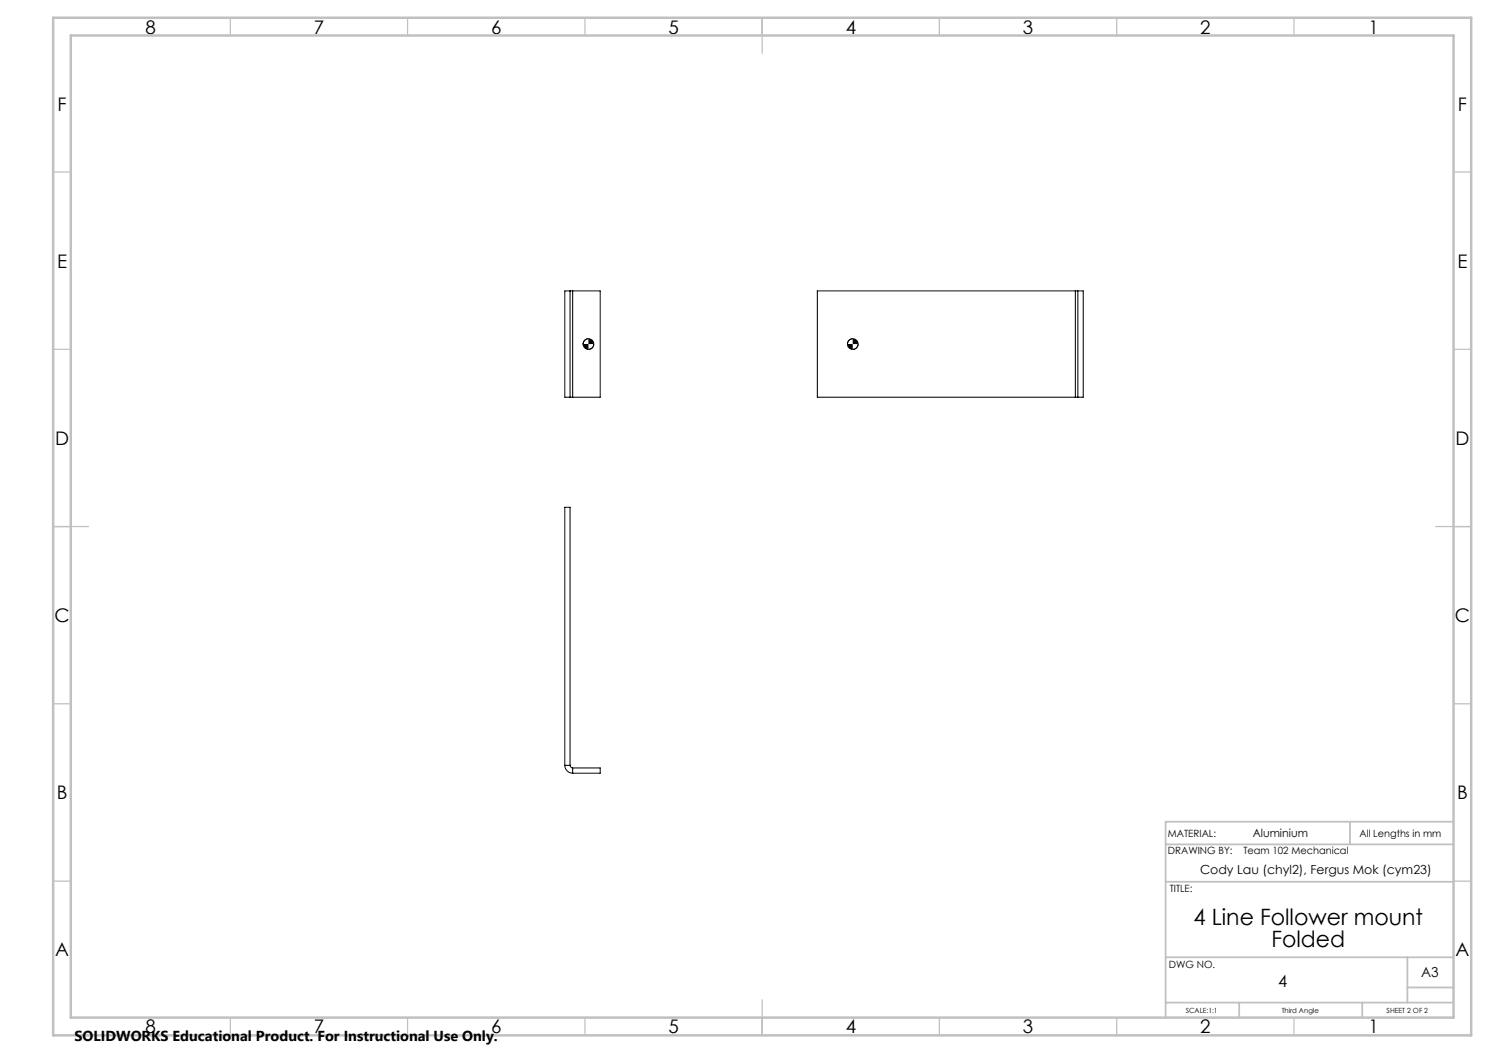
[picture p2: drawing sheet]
<svg xmlns="http://www.w3.org/2000/svg" width="420mm" height="297mm" viewBox="0 0 420 297" stroke-linecap="round" stroke-linejoin="round" font-family="sans-serif">
<g fill="none" stroke="#000" stroke-width=".28">
<path d="M160.8 82.1h.7M160.8 82.1h-1.5v29.9h1.5M160.8 82.1v29.9M161.5 82.1h7.8v29.9h-7.8M161.5 82.1v29.9M166 95.5l-1.1 .6-.4 .9M167.5 97l-.4 1-.4 .4-.7 .1M240.5 95.5l-1 .4-.5 1.1M242 97l-.5 1.2-1 .3M303.3 82.1h.7M303.3 82.1h-72.8v29.9h72.8M303.3 82.1v29.9"/>
<path d="M304 82.1h1.5v29.9h-1.5M304 82.1v29.9M160.8 112h.7M303.3 112h.7M159.3 215.9a2.27 2.27 0 0 0 2.2 2.2M159.3 215.9v-72.8h1.5v72.8M159.3 215.9h1.5M160.8 215.9l.3 .6 .4 .1M161.5 216.6v1.5M161.5 216.6h7.8v1.5h-7.8"/>
<circle cx="166" cy="97.1" r="1.5"/>
<circle cx="240.5" cy="97" r="1.49"/>
</g>
<g fill="none" stroke="#c0c0c0" stroke-width=".35">
<path d="M65 5v5M115 5v5M165 5v5M215 5v10M265 5v5M315 5v5M365 5v5M15 48.5h5M410 48.5h5M15 98.5h5M410 98.5h5M15 148.5h10"/>
<path d="M405 148.5h10M15 198.5h5M410 198.5h5M15 248.5h5M410 248.5h5M65 287v5M115 287v5M165 287v5M215 282v10M265 287v5M315 287v5M365 287v5"/>
</g>
<path d="M328.8 238.2h81.2M380.8 231.8v6.4M410 231.8h-81.2v55.2M328.8 248.7h81.2M328.8 270h81.2M397 270v12.8M397 278.5h13M328.8 282.8h81.2M349.5 282.8v4.2M384.2 282.8v4.2" fill="none" stroke="#c0c0c0" stroke-width=".5"/>
<path d="M15 5h400v287h-400zM20 10h390v277h-390z" fill="none" stroke="#c0c0c0" stroke-width=".7"/>
<path d="M164.5 97l.5 1.2 1 .3v-1.5zM166 95.5v1.5h1.5l-.4-.9zM239 97l.5 1.2 1 .3v-1.5zM240.5 95.5v1.5h1.5l-.5-1.1z" fill="#000"/>
<g font-size="6.3">
<text x="336.6" y="260.9">4 Line Follower mount</text>
<text x="358.6" y="267.2">Folded</text>
</g>
<g font-size="5.3">
<text x="41" y="9.5">8</text>
<text x="88.5" y="9.5">7</text>
<text x="138.5" y="9.5">6</text>
<text x="188.5" y="9.5">5</text>
<text x="238.5" y="9.5">4</text>
<text x="288.5" y="9.5">3</text>
<text x="338.5" y="9.5">2</text>
<text x="386" y="9.5">1</text>
<text x="16.2" y="31.3">F</text>
<text x="411.2" y="31.3">F</text>
<text x="16.1" y="75.5">E</text>
<text x="411.1" y="75.5">E</text>
<text x="15.5" y="125.5">D</text>
<text x="410.5" y="125.5">D</text>
<text x="15.4" y="175.5">C</text>
<text x="410.4" y="175.5">C</text>
<text x="16" y="225.5">B</text>
<text x="411" y="225.5">B</text>
<text x="15.5" y="269.8">A</text>
<text x="410.5" y="269.8">A</text>
<text x="41" y="291.5">8</text>
<text x="88.5" y="291.5">7</text>
<text x="138.5" y="291.5">6</text>
<text x="188.5" y="291.5">5</text>
<text x="238.5" y="291.5">4</text>
<text x="288.5" y="291.5">3</text>
<text x="338.5" y="291.5">2</text>
<text x="386" y="291.5">1</text>
</g>
<text font-size="4.7" x="360.5" y="278.4">4</text>
<text font-size="4.1" x="21" y="293.7">SOLIDWORKS Educational Product. For Instructional Use Only.</text>
<text font-size="3.9" x="400.9" y="275.5">A3</text>
<text font-size="3.5" x="338.5" y="246.5">Cody Lau (chyl2), Fergus Mok (cym23)</text>
<text font-size="3.2" x="353.4" y="236.2">Aluminium</text>
<g font-size="2.8">
<text x="329.4" y="236.2">MATERIAL:</text>
<text x="383.5" y="236.2">All Lengths in mm</text>
<text x="329.4" y="241">DRAWING BY:</text>
<text x="350.7" y="241">Team 102 Mechanical</text>
<text x="329.9" y="251.7">TITLE:</text>
<text x="329.7" y="272.9">DWG NO.</text>
</g>
<g font-size="2">
<text x="334.5" y="285.6">SCALE:1:1</text>
<text x="361.5" y="285.6">Third Angle</text>
<text x="391.1" y="285.6">SHEET 2 OF 2</text>
</g>
</svg>
